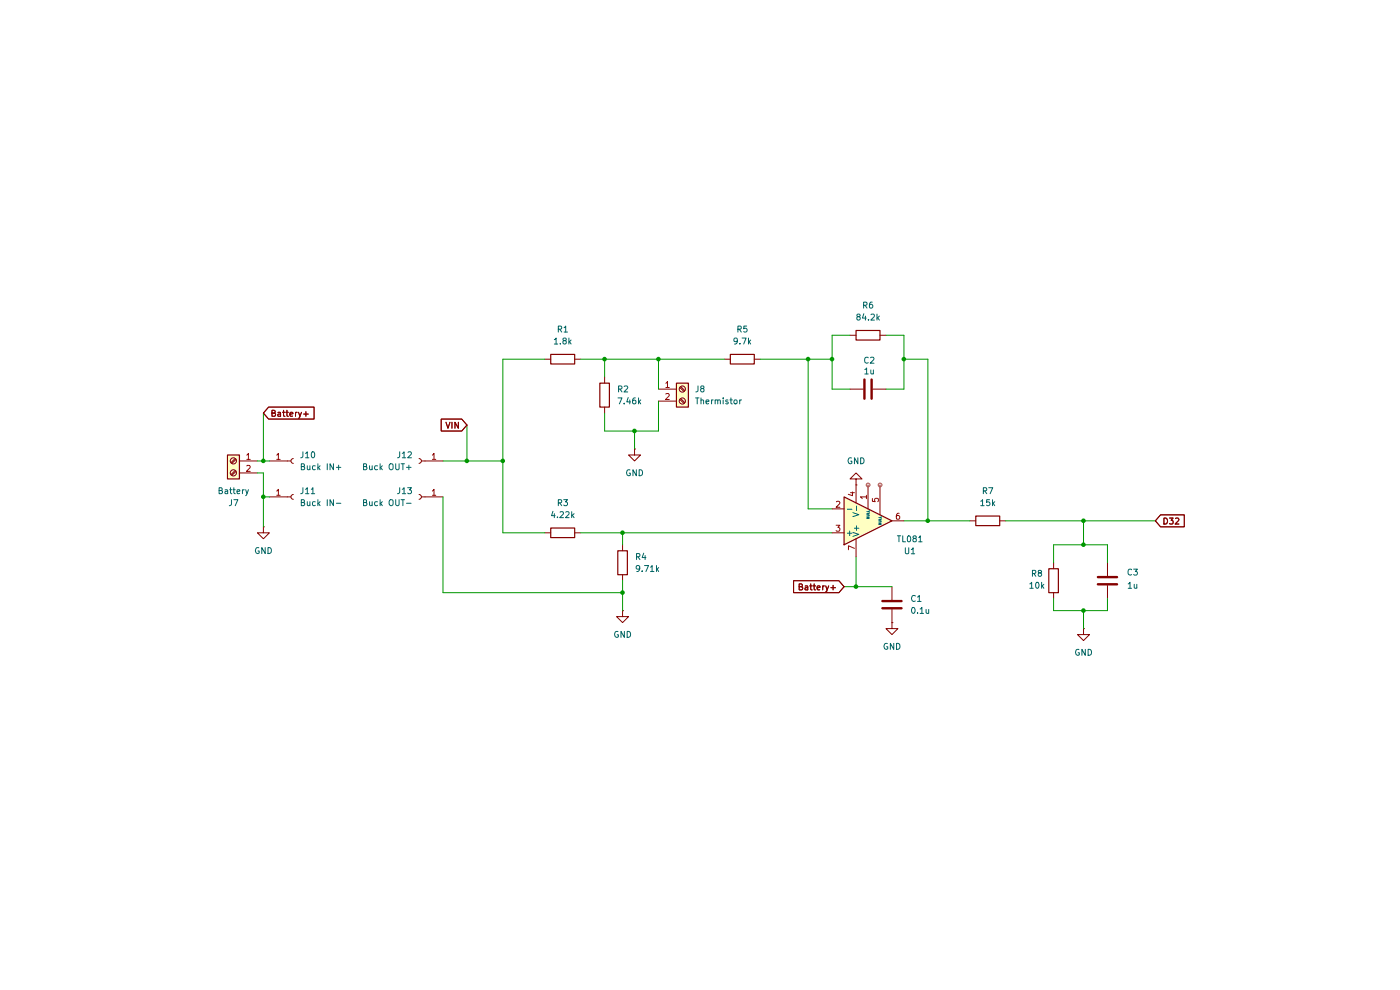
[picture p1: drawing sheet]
(kicad_sch
 (version 20250114)
 (generator "eeschema")
 (generator_version "9.0")
 (paper "A4")
 (lib_symbols
  (symbol "Amplifier_Operational:TL081"
   (pin_names
    (offset 0.127)) (exclude_from_sim no) (in_bom yes) (on_board yes)
   (property "Reference" "U" (at 0 6.35 0) (effects (font (size 1.27 1.27)) (justify left)))
   (property "Value" "TL081" (at 0 3.81 0) (effects (font (size 1.27 1.27)) (justify left)))
   (property "Footprint" "" (at 1.27 1.27 0) (effects (font (size 1.27 1.27)) (hide yes)))
   (property "Datasheet" "http://www.ti.com/lit/ds/symlink/tl081.pdf" (at 3.81 3.81 0) (effects (font (size 1.27 1.27)) (hide yes)))
   (property "Description" "Single JFET-Input Operational Amplifiers, DIP-8/SOIC-8" (at 0 0 0) (effects (font (size 1.27 1.27)) (hide yes)))
   (symbol "TL081_0_1"
    (polyline (pts (xy -5.08 5.08) (xy 5.08 0) (xy -5.08 -5.08) (xy -5.08 5.08)) (stroke (width 0.254) (type default)) (fill (type background))))
   (symbol "TL081_1_1"
    (pin input line (at -7.62 2.54 0) (length 2.54) (name "+" (effects (font (size 1.27 1.27)))) (number "3" (effects (font (size 1.27 1.27)))))
    (pin input line (at -7.62 -2.54 0) (length 2.54) (name "-" (effects (font (size 1.27 1.27)))) (number "2" (effects (font (size 1.27 1.27)))))
    (pin power_in line (at -2.54 7.62 270) (length 3.81) (name "V+" (effects (font (size 1.27 1.27)))) (number "7" (effects (font (size 1.27 1.27)))))
    (pin power_in line (at -2.54 -7.62 90) (length 3.81) (name "V-" (effects (font (size 1.27 1.27)))) (number "4" (effects (font (size 1.27 1.27)))))
    (pin no_connect line (at 0 2.54 270) (length 2.54) (hide yes) (name "NC" (effects (font (size 1.27 1.27)))) (number "8" (effects (font (size 1.27 1.27)))))
    (pin input line (at 0 -7.62 90) (length 5.08) (name "NULL" (effects (font (size 0.508 0.508)))) (number "1" (effects (font (size 1.27 1.27)))))
    (pin input line (at 2.54 -7.62 90) (length 6.35) (name "NULL" (effects (font (size 0.508 0.508)))) (number "5" (effects (font (size 1.27 1.27)))))
    (pin output line (at 7.62 0 180) (length 2.54) (name "~" (effects (font (size 1.27 1.27)))) (number "6" (effects (font (size 1.27 1.27))))))
   (embedded_fonts no))
  (symbol "Connector:Conn_01x01_Socket"
   (pin_names
    (offset 1.016) (hide yes)) (exclude_from_sim no) (in_bom yes) (on_board yes)
   (property "Reference" "J" (at 0 2.54 0) (effects (font (size 1.27 1.27))))
   (property "Value" "Conn_01x01_Socket" (at 0 -2.54 0) (effects (font (size 1.27 1.27))))
   (property "Footprint" "" (at 0 0 0) (effects (font (size 1.27 1.27)) (hide yes)))
   (property "Datasheet" "~" (at 0 0 0) (effects (font (size 1.27 1.27)) (hide yes)))
   (property "Description" "Generic connector, single row, 01x01, script generated" (at 0 0 0) (effects (font (size 1.27 1.27)) (hide yes)))
   (property "ki_locked" "" (at 0 0 0) (effects (font (size 1.27 1.27))))
   (symbol "Conn_01x01_Socket_1_1"
    (polyline (pts (xy -1.27 0) (xy -0.508 0)) (stroke (width 0.1524) (type default)) (fill (type none)))
    (arc (start 0 -0.508) (mid -0.5058 0) (end 0 0.508) (stroke (width 0.1524) (type default)) (fill (type none)))
    (pin passive line (at -5.08 0 0) (length 3.81) (name "Pin_1" (effects (font (size 1.27 1.27)))) (number "1" (effects (font (size 1.27 1.27))))))
   (embedded_fonts no))
  (symbol "Connector:Screw_Terminal_01x02"
   (pin_names
    (offset 1.016) (hide yes)) (exclude_from_sim no) (in_bom yes) (on_board yes)
   (property "Reference" "J" (at 0 2.54 0) (effects (font (size 1.27 1.27))))
   (property "Value" "Screw_Terminal_01x02" (at 0 -5.08 0) (effects (font (size 1.27 1.27))))
   (property "Footprint" "" (at 0 0 0) (effects (font (size 1.27 1.27)) (hide yes)))
   (property "Datasheet" "~" (at 0 0 0) (effects (font (size 1.27 1.27)) (hide yes)))
   (property "Description" "Generic screw terminal, single row, 01x02, script generated (kicad-library-utils/schlib/autogen/connector/)" (at 0 0 0) (effects (font (size 1.27 1.27)) (hide yes)))
   (symbol "Screw_Terminal_01x02_1_1"
    (rectangle (start -1.27 1.27) (end 1.27 -3.81) (stroke (width 0.254) (type default)) (fill (type background)))
    (polyline (pts (xy -0.5334 0.3302) (xy 0.3302 -0.508)) (stroke (width 0.1524) (type default)) (fill (type none)))
    (polyline (pts (xy -0.5334 -2.2098) (xy 0.3302 -3.048)) (stroke (width 0.1524) (type default)) (fill (type none)))
    (polyline (pts (xy -0.3556 0.508) (xy 0.508 -0.3302)) (stroke (width 0.1524) (type default)) (fill (type none)))
    (polyline (pts (xy -0.3556 -2.032) (xy 0.508 -2.8702)) (stroke (width 0.1524) (type default)) (fill (type none)))
    (circle (center 0 0) (radius 0.635) (stroke (width 0.1524) (type default)) (fill (type none)))
    (circle (center 0 -2.54) (radius 0.635) (stroke (width 0.1524) (type default)) (fill (type none)))
    (pin passive line (at -5.08 0 0) (length 3.81) (name "Pin_1" (effects (font (size 1.27 1.27)))) (number "1" (effects (font (size 1.27 1.27)))))
    (pin passive line (at -5.08 -2.54 0) (length 3.81) (name "Pin_2" (effects (font (size 1.27 1.27)))) (number "2" (effects (font (size 1.27 1.27))))))
   (embedded_fonts no))
  (symbol "Device:C"
   (pin_numbers (hide yes))
   (pin_names
    (offset 0.254)) (exclude_from_sim no) (in_bom yes) (on_board yes)
   (property "Reference" "C" (at 0.635 2.54 0) (effects (font (size 1.27 1.27)) (justify left)))
   (property "Value" "C" (at 0.635 -2.54 0) (effects (font (size 1.27 1.27)) (justify left)))
   (property "Footprint" "" (at 0.9652 -3.81 0) (effects (font (size 1.27 1.27)) (hide yes)))
   (property "Datasheet" "~" (at 0 0 0) (effects (font (size 1.27 1.27)) (hide yes)))
   (property "Description" "Unpolarized capacitor" (at 0 0 0) (effects (font (size 1.27 1.27)) (hide yes)))
   (symbol "C_0_1"
    (polyline (pts (xy -2.032 0.762) (xy 2.032 0.762)) (stroke (width 0.508) (type default)) (fill (type none)))
    (polyline (pts (xy -2.032 -0.762) (xy 2.032 -0.762)) (stroke (width 0.508) (type default)) (fill (type none))))
   (symbol "C_1_1"
    (pin passive line (at 0 3.81 270) (length 2.794) (name "~" (effects (font (size 1.27 1.27)))) (number "1" (effects (font (size 1.27 1.27)))))
    (pin passive line (at 0 -3.81 90) (length 2.794) (name "~" (effects (font (size 1.27 1.27)))) (number "2" (effects (font (size 1.27 1.27))))))
   (embedded_fonts no))
  (symbol "Device:R"
   (pin_numbers (hide yes))
   (pin_names
    (offset 0)) (exclude_from_sim no) (in_bom yes) (on_board yes)
   (property "Reference" "R" (at 2.032 0 90) (effects (font (size 1.27 1.27))))
   (property "Value" "R" (at 0 0 90) (effects (font (size 1.27 1.27))))
   (property "Footprint" "" (at -1.778 0 90) (effects (font (size 1.27 1.27)) (hide yes)))
   (property "Datasheet" "~" (at 0 0 0) (effects (font (size 1.27 1.27)) (hide yes)))
   (property "Description" "Resistor" (at 0 0 0) (effects (font (size 1.27 1.27)) (hide yes)))
   (symbol "R_0_1"
    (rectangle (start -1.016 -2.54) (end 1.016 2.54) (stroke (width 0.254) (type default)) (fill (type none))))
   (symbol "R_1_1"
    (pin passive line (at 0 3.81 270) (length 1.27) (name "~" (effects (font (size 1.27 1.27)))) (number "1" (effects (font (size 1.27 1.27)))))
    (pin passive line (at 0 -3.81 90) (length 1.27) (name "~" (effects (font (size 1.27 1.27)))) (number "2" (effects (font (size 1.27 1.27))))))
   (embedded_fonts no))
  (symbol "power:GND"
   (power)
   (pin_numbers (hide yes))
   (pin_names
    (offset 0) (hide yes)) (exclude_from_sim no) (in_bom yes) (on_board yes)
   (property "Reference" "#PWR" (at 0 -6.35 0) (effects (font (size 1.27 1.27)) (hide yes)))
   (property "Value" "GND" (at 0 -3.81 0) (effects (font (size 1.27 1.27))))
   (property "Footprint" "" (at 0 0 0) (effects (font (size 1.27 1.27)) (hide yes)))
   (property "Datasheet" "" (at 0 0 0) (effects (font (size 1.27 1.27)) (hide yes)))
   (property "Description" "Power symbol creates a global label with name \"GND\" , ground" (at 0 0 0) (effects (font (size 1.27 1.27)) (hide yes)))
   (symbol "GND_0_1"
    (polyline (pts (xy 0 0) (xy 0 -1.27) (xy 1.27 -1.27) (xy 0 -2.54) (xy -1.27 -1.27) (xy 0 -1.27)) (stroke (width 0) (type default)) (fill (type none))))
   (symbol "GND_1_1"
    (pin power_in line (at 0 0 270) (length 0) (name "~" (effects (font (size 1.27 1.27)))) (number "1" (effects (font (size 1.27 1.27))))))
   (embedded_fonts no)))
 (junction
  (at 104.14 59.69)
  (diameter 0)
  (color 0 0 0 0))
 (junction
  (at 115.57 59.69)
  (diameter 0)
  (color 0 0 0 0))
 (junction
  (at 147.32 59.69)
  (diameter 0)
  (color 0 0 0 0))
 (junction
  (at 107.95 109.22)
  (diameter 0)
  (color 0 0 0 0))
 (junction
  (at 82.55 81.28)
  (diameter 0)
  (color 0 0 0 0))
 (junction
  (at 157.48 107.95)
  (diameter 0)
  (color 0 0 0 0))
 (junction
  (at 205.74 93.98)
  (diameter 0)
  (color 0 0 0 0))
 (junction
  (at 152.4 59.69)
  (diameter 0)
  (color 0 0 0 0))
 (junction
  (at 107.95 96.52)
  (diameter 0)
  (color 0 0 0 0))
 (junction
  (at 74.93 81.28)
  (diameter 0)
  (color 0 0 0 0))
 (junction
  (at 31.75 88.9)
  (diameter 0)
  (color 0 0 0 0))
 (junction
  (at 205.74 113.03)
  (diameter 0)
  (color 0 0 0 0))
 (junction
  (at 167.64 59.69)
  (diameter 0)
  (color 0 0 0 0))
 (junction
  (at 110.49 74.93)
  (diameter 0)
  (color 0 0 0 0))
 (junction
  (at 31.75 81.28)
  (diameter 0)
  (color 0 0 0 0))
 (junction
  (at 172.72 93.98)
  (diameter 0)
  (color 0 0 0 0))
 (junction
  (at 205.74 99.06)
  (diameter 0)
  (color 0 0 0 0))
 (wire
  (pts (xy 205.74 93.98) (xy 220.98 93.98))
  (stroke (width 0) (type default)))
 (wire
  (pts (xy 104.14 59.69) (xy 104.14 63.5))
  (stroke (width 0) (type default)))
 (wire
  (pts (xy 82.55 59.69) (xy 91.44 59.69))
  (stroke (width 0) (type default)))
 (wire
  (pts (xy 115.57 68.58) (xy 115.57 74.93))
  (stroke (width 0) (type default)))
 (wire
  (pts (xy 104.14 74.93) (xy 104.14 71.12))
  (stroke (width 0) (type default)))
 (wire
  (pts (xy 147.32 59.69) (xy 152.4 59.69))
  (stroke (width 0) (type default)))
 (wire
  (pts (xy 172.72 93.98) (xy 167.64 93.98))
  (stroke (width 0) (type default)))
 (wire
  (pts (xy 137.16 59.69) (xy 147.32 59.69))
  (stroke (width 0) (type default)))
 (wire
  (pts (xy 31.75 88.9) (xy 33.02 88.9))
  (stroke (width 0) (type default)))
 (wire
  (pts (xy 205.74 113.03) (xy 205.74 116.84))
  (stroke (width 0) (type default)))
 (wire
  (pts (xy 167.64 59.69) (xy 167.64 66.04))
  (stroke (width 0) (type default)))
 (wire
  (pts (xy 210.82 99.06) (xy 205.74 99.06))
  (stroke (width 0) (type default)))
 (wire
  (pts (xy 115.57 59.69) (xy 115.57 66.04))
  (stroke (width 0) (type default)))
 (wire
  (pts (xy 110.49 74.93) (xy 115.57 74.93))
  (stroke (width 0) (type default)))
 (wire
  (pts (xy 69.85 109.22) (xy 107.95 109.22))
  (stroke (width 0) (type default)))
 (wire
  (pts (xy 74.93 73.66) (xy 74.93 81.28))
  (stroke (width 0) (type default)))
 (wire
  (pts (xy 107.95 96.52) (xy 107.95 99.06))
  (stroke (width 0) (type default)))
 (wire
  (pts (xy 152.4 54.61) (xy 156.21 54.61))
  (stroke (width 0) (type default)))
 (wire
  (pts (xy 167.64 59.69) (xy 172.72 59.69))
  (stroke (width 0) (type default)))
 (wire
  (pts (xy 31.75 71.12) (xy 31.75 81.28))
  (stroke (width 0) (type default)))
 (wire
  (pts (xy 167.64 66.04) (xy 163.83 66.04))
  (stroke (width 0) (type default)))
 (wire
  (pts (xy 157.48 101.6) (xy 157.48 107.95))
  (stroke (width 0) (type default)))
 (wire
  (pts (xy 147.32 59.69) (xy 147.32 91.44))
  (stroke (width 0) (type default)))
 (wire
  (pts (xy 31.75 81.28) (xy 33.02 81.28))
  (stroke (width 0) (type default)))
 (wire
  (pts (xy 172.72 59.69) (xy 172.72 93.98))
  (stroke (width 0) (type default)))
 (wire
  (pts (xy 210.82 113.03) (xy 210.82 110.49))
  (stroke (width 0) (type default)))
 (wire
  (pts (xy 82.55 81.28) (xy 82.55 96.52))
  (stroke (width 0) (type default)))
 (wire
  (pts (xy 199.39 99.06) (xy 199.39 102.87))
  (stroke (width 0) (type default)))
 (wire
  (pts (xy 199.39 113.03) (xy 205.74 113.03))
  (stroke (width 0) (type default)))
 (wire
  (pts (xy 157.48 107.95) (xy 165.1 107.95))
  (stroke (width 0) (type default)))
 (wire
  (pts (xy 107.95 109.22) (xy 107.95 113.03))
  (stroke (width 0) (type default)))
 (wire
  (pts (xy 99.06 59.69) (xy 104.14 59.69))
  (stroke (width 0) (type default)))
 (wire
  (pts (xy 152.4 54.61) (xy 152.4 59.69))
  (stroke (width 0) (type default)))
 (wire
  (pts (xy 107.95 106.68) (xy 107.95 109.22))
  (stroke (width 0) (type default)))
 (wire
  (pts (xy 110.49 78.74) (xy 110.49 74.93))
  (stroke (width 0) (type default)))
 (wire
  (pts (xy 31.75 95.25) (xy 31.75 88.9))
  (stroke (width 0) (type default)))
 (wire
  (pts (xy 189.23 93.98) (xy 205.74 93.98))
  (stroke (width 0) (type default)))
 (wire
  (pts (xy 82.55 59.69) (xy 82.55 81.28))
  (stroke (width 0) (type default)))
 (wire
  (pts (xy 107.95 96.52) (xy 152.4 96.52))
  (stroke (width 0) (type default)))
 (wire
  (pts (xy 163.83 54.61) (xy 167.64 54.61))
  (stroke (width 0) (type default)))
 (wire
  (pts (xy 205.74 93.98) (xy 205.74 99.06))
  (stroke (width 0) (type default)))
 (wire
  (pts (xy 172.72 93.98) (xy 181.61 93.98))
  (stroke (width 0) (type default)))
 (wire
  (pts (xy 152.4 59.69) (xy 152.4 66.04))
  (stroke (width 0) (type default)))
 (wire
  (pts (xy 69.85 81.28) (xy 74.93 81.28))
  (stroke (width 0) (type default)))
 (wire
  (pts (xy 99.06 96.52) (xy 107.95 96.52))
  (stroke (width 0) (type default)))
 (wire
  (pts (xy 154.94 107.95) (xy 157.48 107.95))
  (stroke (width 0) (type default)))
 (wire
  (pts (xy 167.64 54.61) (xy 167.64 59.69))
  (stroke (width 0) (type default)))
 (wire
  (pts (xy 30.48 83.82) (xy 31.75 83.82))
  (stroke (width 0) (type default)))
 (wire
  (pts (xy 31.75 88.9) (xy 31.75 83.82))
  (stroke (width 0) (type default)))
 (wire
  (pts (xy 205.74 113.03) (xy 210.82 113.03))
  (stroke (width 0) (type default)))
 (wire
  (pts (xy 91.44 96.52) (xy 82.55 96.52))
  (stroke (width 0) (type default)))
 (wire
  (pts (xy 199.39 110.49) (xy 199.39 113.03))
  (stroke (width 0) (type default)))
 (wire
  (pts (xy 74.93 81.28) (xy 82.55 81.28))
  (stroke (width 0) (type default)))
 (wire
  (pts (xy 110.49 74.93) (xy 104.14 74.93))
  (stroke (width 0) (type default)))
 (wire
  (pts (xy 69.85 88.9) (xy 69.85 109.22))
  (stroke (width 0) (type default)))
 (wire
  (pts (xy 152.4 66.04) (xy 156.21 66.04))
  (stroke (width 0) (type default)))
 (wire
  (pts (xy 152.4 91.44) (xy 147.32 91.44))
  (stroke (width 0) (type default)))
 (wire
  (pts (xy 104.14 59.69) (xy 115.57 59.69))
  (stroke (width 0) (type default)))
 (wire
  (pts (xy 30.48 81.28) (xy 31.75 81.28))
  (stroke (width 0) (type default)))
 (wire
  (pts (xy 115.57 59.69) (xy 129.54 59.69))
  (stroke (width 0) (type default)))
 (wire
  (pts (xy 210.82 102.87) (xy 210.82 99.06))
  (stroke (width 0) (type default)))
 (wire
  (pts (xy 199.39 99.06) (xy 205.74 99.06))
  (stroke (width 0) (type default)))
 (global_label "VIN"
  (shape input)
  (at 74.93 73.66 180)
  (fields_autoplaced yes)
  (effects (font (size 1.27 1.27)) (justify right))
  (property "Intersheetrefs" "${INTERSHEET_REFS}" (at 68.9209 73.66 0) (effects (font (size 1.27 1.27)) (justify right) (hide yes))))
 (global_label "Battery+"
  (shape input)
  (at 154.94 107.95 180)
  (fields_autoplaced yes)
  (effects (font (size 1.27 1.27)) (justify right))
  (property "Intersheetrefs" "${INTERSHEET_REFS}" (at 143.6696 107.95 0) (effects (font (size 1.27 1.27)) (justify right) (hide yes))))
 (global_label "D32"
  (shape input)
  (at 220.98 93.98 0)
  (fields_autoplaced yes)
  (effects (font (size 1.27 1.27)) (justify left))
  (property "Intersheetrefs" "${INTERSHEET_REFS}" (at 227.6542 93.98 0) (effects (font (size 1.27 1.27)) (justify left) (hide yes))))
 (global_label "Battery+"
  (shape input)
  (at 31.75 71.12 0)
  (fields_autoplaced yes)
  (effects (font (size 1.27 1.27)) (justify left))
  (property "Intersheetrefs" "${INTERSHEET_REFS}" (at 43.0204 71.12 0) (effects (font (size 1.27 1.27)) (justify left) (hide yes))))
 (symbol
  (lib_id "Device:R")
  (at 95.25 96.52 90)
  (unit 1)
  (exclude_from_sim no)
  (in_bom yes)
  (on_board yes)
  (dnp no)
  (fields_autoplaced yes)
  (property "Reference" "R3" (at 95.25 90.17 90) (effects (font (size 1.27 1.27))))
  (property "Value" "4.22k" (at 95.25 92.71 90) (effects (font (size 1.27 1.27))))
  (property "Footprint" "Resistor_THT:R_Axial_DIN0207_L6.3mm_D2.5mm_P7.62mm_Horizontal" (at 95.25 98.298 90) (effects (font (size 1.27 1.27)) (hide yes)))
  (property "Datasheet" "~" (at 95.25 96.52 0) (effects (font (size 1.27 1.27)) (hide yes)))
  (property "Description" "Resistor" (at 95.25 96.52 0) (effects (font (size 1.27 1.27)) (hide yes)))
  (pin "1")
  (pin "2"))
 (symbol
  (lib_id "Connector:Screw_Terminal_01x02")
  (at 25.4 81.28 0)
  (mirror y)
  (unit 1)
  (exclude_from_sim no)
  (in_bom yes)
  (on_board yes)
  (dnp no)
  (property "Reference" "J7" (at 25.4 90.17 0) (effects (font (size 1.27 1.27))))
  (property "Value" "Battery" (at 25.4 87.63 0) (effects (font (size 1.27 1.27))))
  (property "Footprint" "TerminalBlock_Phoenix:TerminalBlock_Phoenix_MKDS-1,5-2-5.08_1x02_P5.08mm_Horizontal" (at 25.4 81.28 0) (effects (font (size 1.27 1.27)) (hide yes)))
  (property "Datasheet" "~" (at 25.4 81.28 0) (effects (font (size 1.27 1.27)) (hide yes)))
  (property "Description" "Generic screw terminal, single row, 01x02, script generated (kicad-library-utils/schlib/autogen/connector/)" (at 25.4 81.28 0) (effects (font (size 1.27 1.27)) (hide yes)))
  (pin "1")
  (pin "2"))
 (symbol
  (lib_id "power:GND")
  (at 110.49 78.74 0)
  (unit 1)
  (exclude_from_sim no)
  (in_bom yes)
  (on_board yes)
  (dnp no)
  (fields_autoplaced yes)
  (property "Reference" "#PWR01" (at 110.49 85.09 0) (effects (font (size 1.27 1.27)) (hide yes)))
  (property "Value" "GND" (at 110.49 83.82 0) (effects (font (size 1.27 1.27))))
  (property "Footprint" "" (at 110.49 78.74 0) (effects (font (size 1.27 1.27)) (hide yes)))
  (property "Datasheet" "" (at 110.49 78.74 0) (effects (font (size 1.27 1.27)) (hide yes)))
  (property "Description" "Power symbol creates a global label with name \"GND\" , ground" (at 110.49 78.74 0) (effects (font (size 1.27 1.27)) (hide yes)))
  (pin "1"))
 (symbol
  (lib_id "power:GND")
  (at 205.74 116.84 0)
  (unit 1)
  (exclude_from_sim no)
  (in_bom yes)
  (on_board yes)
  (dnp no)
  (fields_autoplaced yes)
  (property "Reference" "#PWR07" (at 205.74 123.19 0) (effects (font (size 1.27 1.27)) (hide yes)))
  (property "Value" "GND" (at 205.74 121.92 0) (effects (font (size 1.27 1.27))))
  (property "Footprint" "" (at 205.74 116.84 0) (effects (font (size 1.27 1.27)) (hide yes)))
  (property "Datasheet" "" (at 205.74 116.84 0) (effects (font (size 1.27 1.27)) (hide yes)))
  (property "Description" "Power symbol creates a global label with name \"GND\" , ground" (at 205.74 116.84 0) (effects (font (size 1.27 1.27)) (hide yes)))
  (pin "1"))
 (symbol
  (lib_id "Device:C")
  (at 165.1 111.76 0)
  (unit 1)
  (exclude_from_sim no)
  (in_bom yes)
  (on_board yes)
  (dnp no)
  (fields_autoplaced yes)
  (property "Reference" "C1" (at 168.91 110.4899 0) (effects (font (size 1.27 1.27)) (justify left)))
  (property "Value" "0.1u" (at 168.91 113.0299 0) (effects (font (size 1.27 1.27)) (justify left)))
  (property "Footprint" "Capacitor_THT:C_Disc_D5.0mm_W2.5mm_P2.50mm" (at 166.0652 115.57 0) (effects (font (size 1.27 1.27)) (hide yes)))
  (property "Datasheet" "~" (at 165.1 111.76 0) (effects (font (size 1.27 1.27)) (hide yes)))
  (property "Description" "Unpolarized capacitor" (at 165.1 111.76 0) (effects (font (size 1.27 1.27)) (hide yes)))
  (pin "2")
  (pin "1"))
 (symbol
  (lib_id "Amplifier_Operational:TL081")
  (at 160.02 93.98 0)
  (mirror x)
  (unit 1)
  (exclude_from_sim no)
  (in_bom yes)
  (on_board yes)
  (dnp no)
  (property "Reference" "U1" (at 168.91 100.4002 0) (effects (font (size 1.27 1.27))))
  (property "Value" "TL081" (at 168.91 97.8602 0) (effects (font (size 1.27 1.27))))
  (property "Footprint" "Package_DIP:DIP-8_W7.62mm" (at 161.29 95.25 0) (effects (font (size 1.27 1.27)) (hide yes)))
  (property "Datasheet" "http://www.ti.com/lit/ds/symlink/tl081.pdf" (at 163.83 97.79 0) (effects (font (size 1.27 1.27)) (hide yes)))
  (property "Description" "Single JFET-Input Operational Amplifiers, DIP-8/SOIC-8" (at 160.02 93.98 0) (effects (font (size 1.27 1.27)) (hide yes)))
  (pin "7")
  (pin "5")
  (pin "3")
  (pin "2")
  (pin "4")
  (pin "8")
  (pin "1")
  (pin "6"))
 (symbol
  (lib_id "Connector:Conn_01x01_Socket")
  (at 64.77 88.9 0)
  (mirror y)
  (unit 1)
  (exclude_from_sim no)
  (in_bom yes)
  (on_board yes)
  (dnp no)
  (property "Reference" "J13" (at 63.5 87.6299 0) (effects (font (size 1.27 1.27)) (justify left)))
  (property "Value" "Buck OUT-" (at 63.5 90.1699 0) (effects (font (size 1.27 1.27)) (justify left)))
  (property "Footprint" "Connector_PinSocket_2.54mm:PinSocket_1x01_P2.54mm_Vertical" (at 64.77 88.9 0) (effects (font (size 1.27 1.27)) (hide yes)))
  (property "Datasheet" "~" (at 64.77 88.9 0) (effects (font (size 1.27 1.27)) (hide yes)))
  (property "Description" "Generic connector, single row, 01x01, script generated" (at 64.77 88.9 0) (effects (font (size 1.27 1.27)) (hide yes)))
  (pin "1"))
 (symbol
  (lib_id "Connector:Conn_01x01_Socket")
  (at 38.1 88.9 0)
  (unit 1)
  (exclude_from_sim no)
  (in_bom yes)
  (on_board yes)
  (dnp no)
  (fields_autoplaced yes)
  (property "Reference" "J11" (at 39.37 87.6299 0) (effects (font (size 1.27 1.27)) (justify left)))
  (property "Value" "Buck IN-" (at 39.37 90.1699 0) (effects (font (size 1.27 1.27)) (justify left)))
  (property "Footprint" "Connector_PinSocket_2.54mm:PinSocket_1x01_P2.54mm_Vertical" (at 38.1 88.9 0) (effects (font (size 1.27 1.27)) (hide yes)))
  (property "Datasheet" "~" (at 38.1 88.9 0) (effects (font (size 1.27 1.27)) (hide yes)))
  (property "Description" "Generic connector, single row, 01x01, script generated" (at 38.1 88.9 0) (effects (font (size 1.27 1.27)) (hide yes)))
  (pin "1"))
 (symbol
  (lib_id "Device:R")
  (at 95.25 59.69 90)
  (unit 1)
  (exclude_from_sim no)
  (in_bom yes)
  (on_board yes)
  (dnp no)
  (fields_autoplaced yes)
  (property "Reference" "R1" (at 95.25 53.34 90) (effects (font (size 1.27 1.27))))
  (property "Value" "1.8k" (at 95.25 55.88 90) (effects (font (size 1.27 1.27))))
  (property "Footprint" "Resistor_THT:R_Axial_DIN0207_L6.3mm_D2.5mm_P7.62mm_Horizontal" (at 95.25 61.468 90) (effects (font (size 1.27 1.27)) (hide yes)))
  (property "Datasheet" "~" (at 95.25 59.69 0) (effects (font (size 1.27 1.27)) (hide yes)))
  (property "Description" "Resistor" (at 95.25 59.69 0) (effects (font (size 1.27 1.27)) (hide yes)))
  (pin "1")
  (pin "2"))
 (symbol
  (lib_id "power:GND")
  (at 31.75 95.25 0)
  (unit 1)
  (exclude_from_sim no)
  (in_bom yes)
  (on_board yes)
  (dnp no)
  (fields_autoplaced yes)
  (property "Reference" "#PWR03" (at 31.75 101.6 0) (effects (font (size 1.27 1.27)) (hide yes)))
  (property "Value" "GND" (at 31.75 100.33 0) (effects (font (size 1.27 1.27))))
  (property "Footprint" "" (at 31.75 95.25 0) (effects (font (size 1.27 1.27)) (hide yes)))
  (property "Datasheet" "" (at 31.75 95.25 0) (effects (font (size 1.27 1.27)) (hide yes)))
  (property "Description" "Power symbol creates a global label with name \"GND\" , ground" (at 31.75 95.25 0) (effects (font (size 1.27 1.27)) (hide yes)))
  (pin "1"))
 (symbol
  (lib_id "Device:R")
  (at 160.02 54.61 270)
  (unit 1)
  (exclude_from_sim no)
  (in_bom yes)
  (on_board yes)
  (dnp no)
  (fields_autoplaced yes)
  (property "Reference" "R6" (at 160.02 48.26 90) (effects (font (size 1.27 1.27))))
  (property "Value" "84.2k" (at 160.02 50.8 90) (effects (font (size 1.27 1.27))))
  (property "Footprint" "Resistor_THT:R_Axial_DIN0207_L6.3mm_D2.5mm_P7.62mm_Horizontal" (at 160.02 52.832 90) (effects (font (size 1.27 1.27)) (hide yes)))
  (property "Datasheet" "~" (at 160.02 54.61 0) (effects (font (size 1.27 1.27)) (hide yes)))
  (property "Description" "Resistor" (at 160.02 54.61 0) (effects (font (size 1.27 1.27)) (hide yes)))
  (pin "1")
  (pin "2"))
 (symbol
  (lib_id "Device:R")
  (at 107.95 102.87 180)
  (unit 1)
  (exclude_from_sim no)
  (in_bom yes)
  (on_board yes)
  (dnp no)
  (fields_autoplaced yes)
  (property "Reference" "R4" (at 110.49 101.5999 0) (effects (font (size 1.27 1.27)) (justify right)))
  (property "Value" "9.71k" (at 110.49 104.1399 0) (effects (font (size 1.27 1.27)) (justify right)))
  (property "Footprint" "Resistor_THT:R_Axial_DIN0207_L6.3mm_D2.5mm_P7.62mm_Horizontal" (at 109.728 102.87 90) (effects (font (size 1.27 1.27)) (hide yes)))
  (property "Datasheet" "~" (at 107.95 102.87 0) (effects (font (size 1.27 1.27)) (hide yes)))
  (property "Description" "Resistor" (at 107.95 102.87 0) (effects (font (size 1.27 1.27)) (hide yes)))
  (pin "1")
  (pin "2"))
 (symbol
  (lib_id "power:GND")
  (at 107.95 113.03 0)
  (unit 1)
  (exclude_from_sim no)
  (in_bom yes)
  (on_board yes)
  (dnp no)
  (fields_autoplaced yes)
  (property "Reference" "#PWR02" (at 107.95 119.38 0) (effects (font (size 1.27 1.27)) (hide yes)))
  (property "Value" "GND" (at 107.95 118.11 0) (effects (font (size 1.27 1.27))))
  (property "Footprint" "" (at 107.95 113.03 0) (effects (font (size 1.27 1.27)) (hide yes)))
  (property "Datasheet" "" (at 107.95 113.03 0) (effects (font (size 1.27 1.27)) (hide yes)))
  (property "Description" "Power symbol creates a global label with name \"GND\" , ground" (at 107.95 113.03 0) (effects (font (size 1.27 1.27)) (hide yes)))
  (pin "1"))
 (symbol
  (lib_id "Device:R")
  (at 185.42 93.98 270)
  (unit 1)
  (exclude_from_sim no)
  (in_bom yes)
  (on_board yes)
  (dnp no)
  (fields_autoplaced yes)
  (property "Reference" "R7" (at 185.42 87.63 90) (effects (font (size 1.27 1.27))))
  (property "Value" "15k" (at 185.42 90.17 90) (effects (font (size 1.27 1.27))))
  (property "Footprint" "Resistor_THT:R_Axial_DIN0207_L6.3mm_D2.5mm_P7.62mm_Horizontal" (at 185.42 92.202 90) (effects (font (size 1.27 1.27)) (hide yes)))
  (property "Datasheet" "~" (at 185.42 93.98 0) (effects (font (size 1.27 1.27)) (hide yes)))
  (property "Description" "Resistor" (at 185.42 93.98 0) (effects (font (size 1.27 1.27)) (hide yes)))
  (pin "1")
  (pin "2"))
 (symbol
  (lib_id "Connector:Screw_Terminal_01x02")
  (at 120.65 66.04 0)
  (unit 1)
  (exclude_from_sim no)
  (in_bom yes)
  (on_board yes)
  (dnp no)
  (fields_autoplaced yes)
  (property "Reference" "J8" (at 123.19 66.0399 0) (effects (font (size 1.27 1.27)) (justify left)))
  (property "Value" "Thermistor" (at 123.19 68.5799 0) (effects (font (size 1.27 1.27)) (justify left)))
  (property "Footprint" "TerminalBlock_Phoenix:TerminalBlock_Phoenix_MKDS-1,5-2-5.08_1x02_P5.08mm_Horizontal" (at 120.65 66.04 0) (effects (font (size 1.27 1.27)) (hide yes)))
  (property "Datasheet" "~" (at 120.65 66.04 0) (effects (font (size 1.27 1.27)) (hide yes)))
  (property "Description" "Generic screw terminal, single row, 01x02, script generated (kicad-library-utils/schlib/autogen/connector/)" (at 120.65 66.04 0) (effects (font (size 1.27 1.27)) (hide yes)))
  (pin "1")
  (pin "2"))
 (symbol
  (lib_id "Device:R")
  (at 133.35 59.69 270)
  (unit 1)
  (exclude_from_sim no)
  (in_bom yes)
  (on_board yes)
  (dnp no)
  (fields_autoplaced yes)
  (property "Reference" "R5" (at 133.35 53.34 90) (effects (font (size 1.27 1.27))))
  (property "Value" "9.7k" (at 133.35 55.88 90) (effects (font (size 1.27 1.27))))
  (property "Footprint" "Resistor_THT:R_Axial_DIN0207_L6.3mm_D2.5mm_P7.62mm_Horizontal" (at 133.35 57.912 90) (effects (font (size 1.27 1.27)) (hide yes)))
  (property "Datasheet" "~" (at 133.35 59.69 0) (effects (font (size 1.27 1.27)) (hide yes)))
  (property "Description" "Resistor" (at 133.35 59.69 0) (effects (font (size 1.27 1.27)) (hide yes)))
  (pin "1")
  (pin "2"))
 (symbol
  (lib_id "Device:R")
  (at 199.39 106.68 0)
  (unit 1)
  (exclude_from_sim no)
  (in_bom yes)
  (on_board yes)
  (dnp no)
  (property "Reference" "R8" (at 195.834 105.156 0) (effects (font (size 1.27 1.27))))
  (property "Value" "10k" (at 195.834 107.696 0) (effects (font (size 1.27 1.27))))
  (property "Footprint" "Resistor_THT:R_Axial_DIN0207_L6.3mm_D2.5mm_P7.62mm_Horizontal" (at 197.612 106.68 90) (effects (font (size 1.27 1.27)) (hide yes)))
  (property "Datasheet" "~" (at 199.39 106.68 0) (effects (font (size 1.27 1.27)) (hide yes)))
  (property "Description" "Resistor" (at 199.39 106.68 0) (effects (font (size 1.27 1.27)) (hide yes)))
  (pin "1")
  (pin "2"))
 (symbol
  (lib_id "Device:C")
  (at 210.82 106.68 180)
  (unit 1)
  (exclude_from_sim no)
  (in_bom yes)
  (on_board yes)
  (dnp no)
  (property "Reference" "C3" (at 216.154 104.902 0) (effects (font (size 1.27 1.27))))
  (property "Value" "1u" (at 216.154 107.696 0) (effects (font (size 1.27 1.27))))
  (property "Footprint" "Capacitor_THT:CP_Radial_D5.0mm_P2.00mm" (at 209.8548 102.87 0) (effects (font (size 1.27 1.27)) (hide yes)))
  (property "Datasheet" "~" (at 210.82 106.68 0) (effects (font (size 1.27 1.27)) (hide yes)))
  (property "Description" "Unpolarized capacitor" (at 210.82 106.68 0) (effects (font (size 1.27 1.27)) (hide yes)))
  (pin "2")
  (pin "1"))
 (symbol
  (lib_id "power:GND")
  (at 157.48 86.36 180)
  (unit 1)
  (exclude_from_sim no)
  (in_bom yes)
  (on_board yes)
  (dnp no)
  (fields_autoplaced yes)
  (property "Reference" "#PWR05" (at 157.48 80.01 0) (effects (font (size 1.27 1.27)) (hide yes)))
  (property "Value" "GND" (at 157.48 81.28 0) (effects (font (size 1.27 1.27))))
  (property "Footprint" "" (at 157.48 86.36 0) (effects (font (size 1.27 1.27)) (hide yes)))
  (property "Datasheet" "" (at 157.48 86.36 0) (effects (font (size 1.27 1.27)) (hide yes)))
  (property "Description" "Power symbol creates a global label with name \"GND\" , ground" (at 157.48 86.36 0) (effects (font (size 1.27 1.27)) (hide yes)))
  (pin "1"))
 (symbol
  (lib_id "Connector:Conn_01x01_Socket")
  (at 64.77 81.28 0)
  (mirror y)
  (unit 1)
  (exclude_from_sim no)
  (in_bom yes)
  (on_board yes)
  (dnp no)
  (property "Reference" "J12" (at 63.5 80.0099 0) (effects (font (size 1.27 1.27)) (justify left)))
  (property "Value" "Buck OUT+" (at 63.5 82.5499 0) (effects (font (size 1.27 1.27)) (justify left)))
  (property "Footprint" "Connector_PinSocket_2.54mm:PinSocket_1x01_P2.54mm_Vertical" (at 64.77 81.28 0) (effects (font (size 1.27 1.27)) (hide yes)))
  (property "Datasheet" "~" (at 64.77 81.28 0) (effects (font (size 1.27 1.27)) (hide yes)))
  (property "Description" "Generic connector, single row, 01x01, script generated" (at 64.77 81.28 0) (effects (font (size 1.27 1.27)) (hide yes)))
  (pin "1"))
 (symbol
  (lib_id "Device:R")
  (at 104.14 67.31 180)
  (unit 1)
  (exclude_from_sim no)
  (in_bom yes)
  (on_board yes)
  (dnp no)
  (fields_autoplaced yes)
  (property "Reference" "R2" (at 106.68 66.0399 0) (effects (font (size 1.27 1.27)) (justify right)))
  (property "Value" "7.46k" (at 106.68 68.5799 0) (effects (font (size 1.27 1.27)) (justify right)))
  (property "Footprint" "Resistor_THT:R_Axial_DIN0207_L6.3mm_D2.5mm_P7.62mm_Horizontal" (at 105.918 67.31 90) (effects (font (size 1.27 1.27)) (hide yes)))
  (property "Datasheet" "~" (at 104.14 67.31 0) (effects (font (size 1.27 1.27)) (hide yes)))
  (property "Description" "Resistor" (at 104.14 67.31 0) (effects (font (size 1.27 1.27)) (hide yes)))
  (pin "1")
  (pin "2"))
 (symbol
  (lib_id "power:GND")
  (at 165.1 115.57 0)
  (unit 1)
  (exclude_from_sim no)
  (in_bom yes)
  (on_board yes)
  (dnp no)
  (fields_autoplaced yes)
  (property "Reference" "#PWR06" (at 165.1 121.92 0) (effects (font (size 1.27 1.27)) (hide yes)))
  (property "Value" "GND" (at 165.1 120.65 0) (effects (font (size 1.27 1.27))))
  (property "Footprint" "" (at 165.1 115.57 0) (effects (font (size 1.27 1.27)) (hide yes)))
  (property "Datasheet" "" (at 165.1 115.57 0) (effects (font (size 1.27 1.27)) (hide yes)))
  (property "Description" "Power symbol creates a global label with name \"GND\" , ground" (at 165.1 115.57 0) (effects (font (size 1.27 1.27)) (hide yes)))
  (pin "1"))
 (symbol
  (lib_id "Device:C")
  (at 160.02 66.04 90)
  (unit 1)
  (exclude_from_sim no)
  (in_bom yes)
  (on_board yes)
  (dnp no)
  (property "Reference" "C2" (at 160.274 59.944 90) (effects (font (size 1.27 1.27))))
  (property "Value" "1u" (at 160.274 62.23 90) (effects (font (size 1.27 1.27))))
  (property "Footprint" "Capacitor_THT:CP_Radial_D5.0mm_P2.00mm" (at 163.83 65.0748 0) (effects (font (size 1.27 1.27)) (hide yes)))
  (property "Datasheet" "~" (at 160.02 66.04 0) (effects (font (size 1.27 1.27)) (hide yes)))
  (property "Description" "Unpolarized capacitor" (at 160.02 66.04 0) (effects (font (size 1.27 1.27)) (hide yes)))
  (pin "2")
  (pin "1"))
 (symbol
  (lib_id "Connector:Conn_01x01_Socket")
  (at 38.1 81.28 0)
  (unit 1)
  (exclude_from_sim no)
  (in_bom yes)
  (on_board yes)
  (dnp no)
  (fields_autoplaced yes)
  (property "Reference" "J10" (at 39.37 80.0099 0) (effects (font (size 1.27 1.27)) (justify left)))
  (property "Value" "Buck IN+" (at 39.37 82.5499 0) (effects (font (size 1.27 1.27)) (justify left)))
  (property "Footprint" "Connector_PinSocket_2.54mm:PinSocket_1x01_P2.54mm_Vertical" (at 38.1 81.28 0) (effects (font (size 1.27 1.27)) (hide yes)))
  (property "Datasheet" "~" (at 38.1 81.28 0) (effects (font (size 1.27 1.27)) (hide yes)))
  (property "Description" "Generic connector, single row, 01x01, script generated" (at 38.1 81.28 0) (effects (font (size 1.27 1.27)) (hide yes)))
  (pin "1"))
 (sheet
  (at 336.55 36.83)
  (size 58.42 62.23)
  (exclude_from_sim no)
  (in_bom yes)
  (on_board yes)
  (dnp no)
  (fields_autoplaced yes)
  (stroke (width 0.1524) (type solid))
  (fill (color 0 0 0 0.0000))
  (property "Sheetname" "Modules" (at 336.55 36.1184 0) (effects (font (size 1.27 1.27)) (justify left bottom)))
  (property "Sheetfile" "sensors_modules.kicad_sch" (at 336.55 99.6446 0) (effects (font (size 1.27 1.27)) (justify left top))))
 (sheet_instances
  (path ""
   (page "1")))
 (embedded_fonts no))
